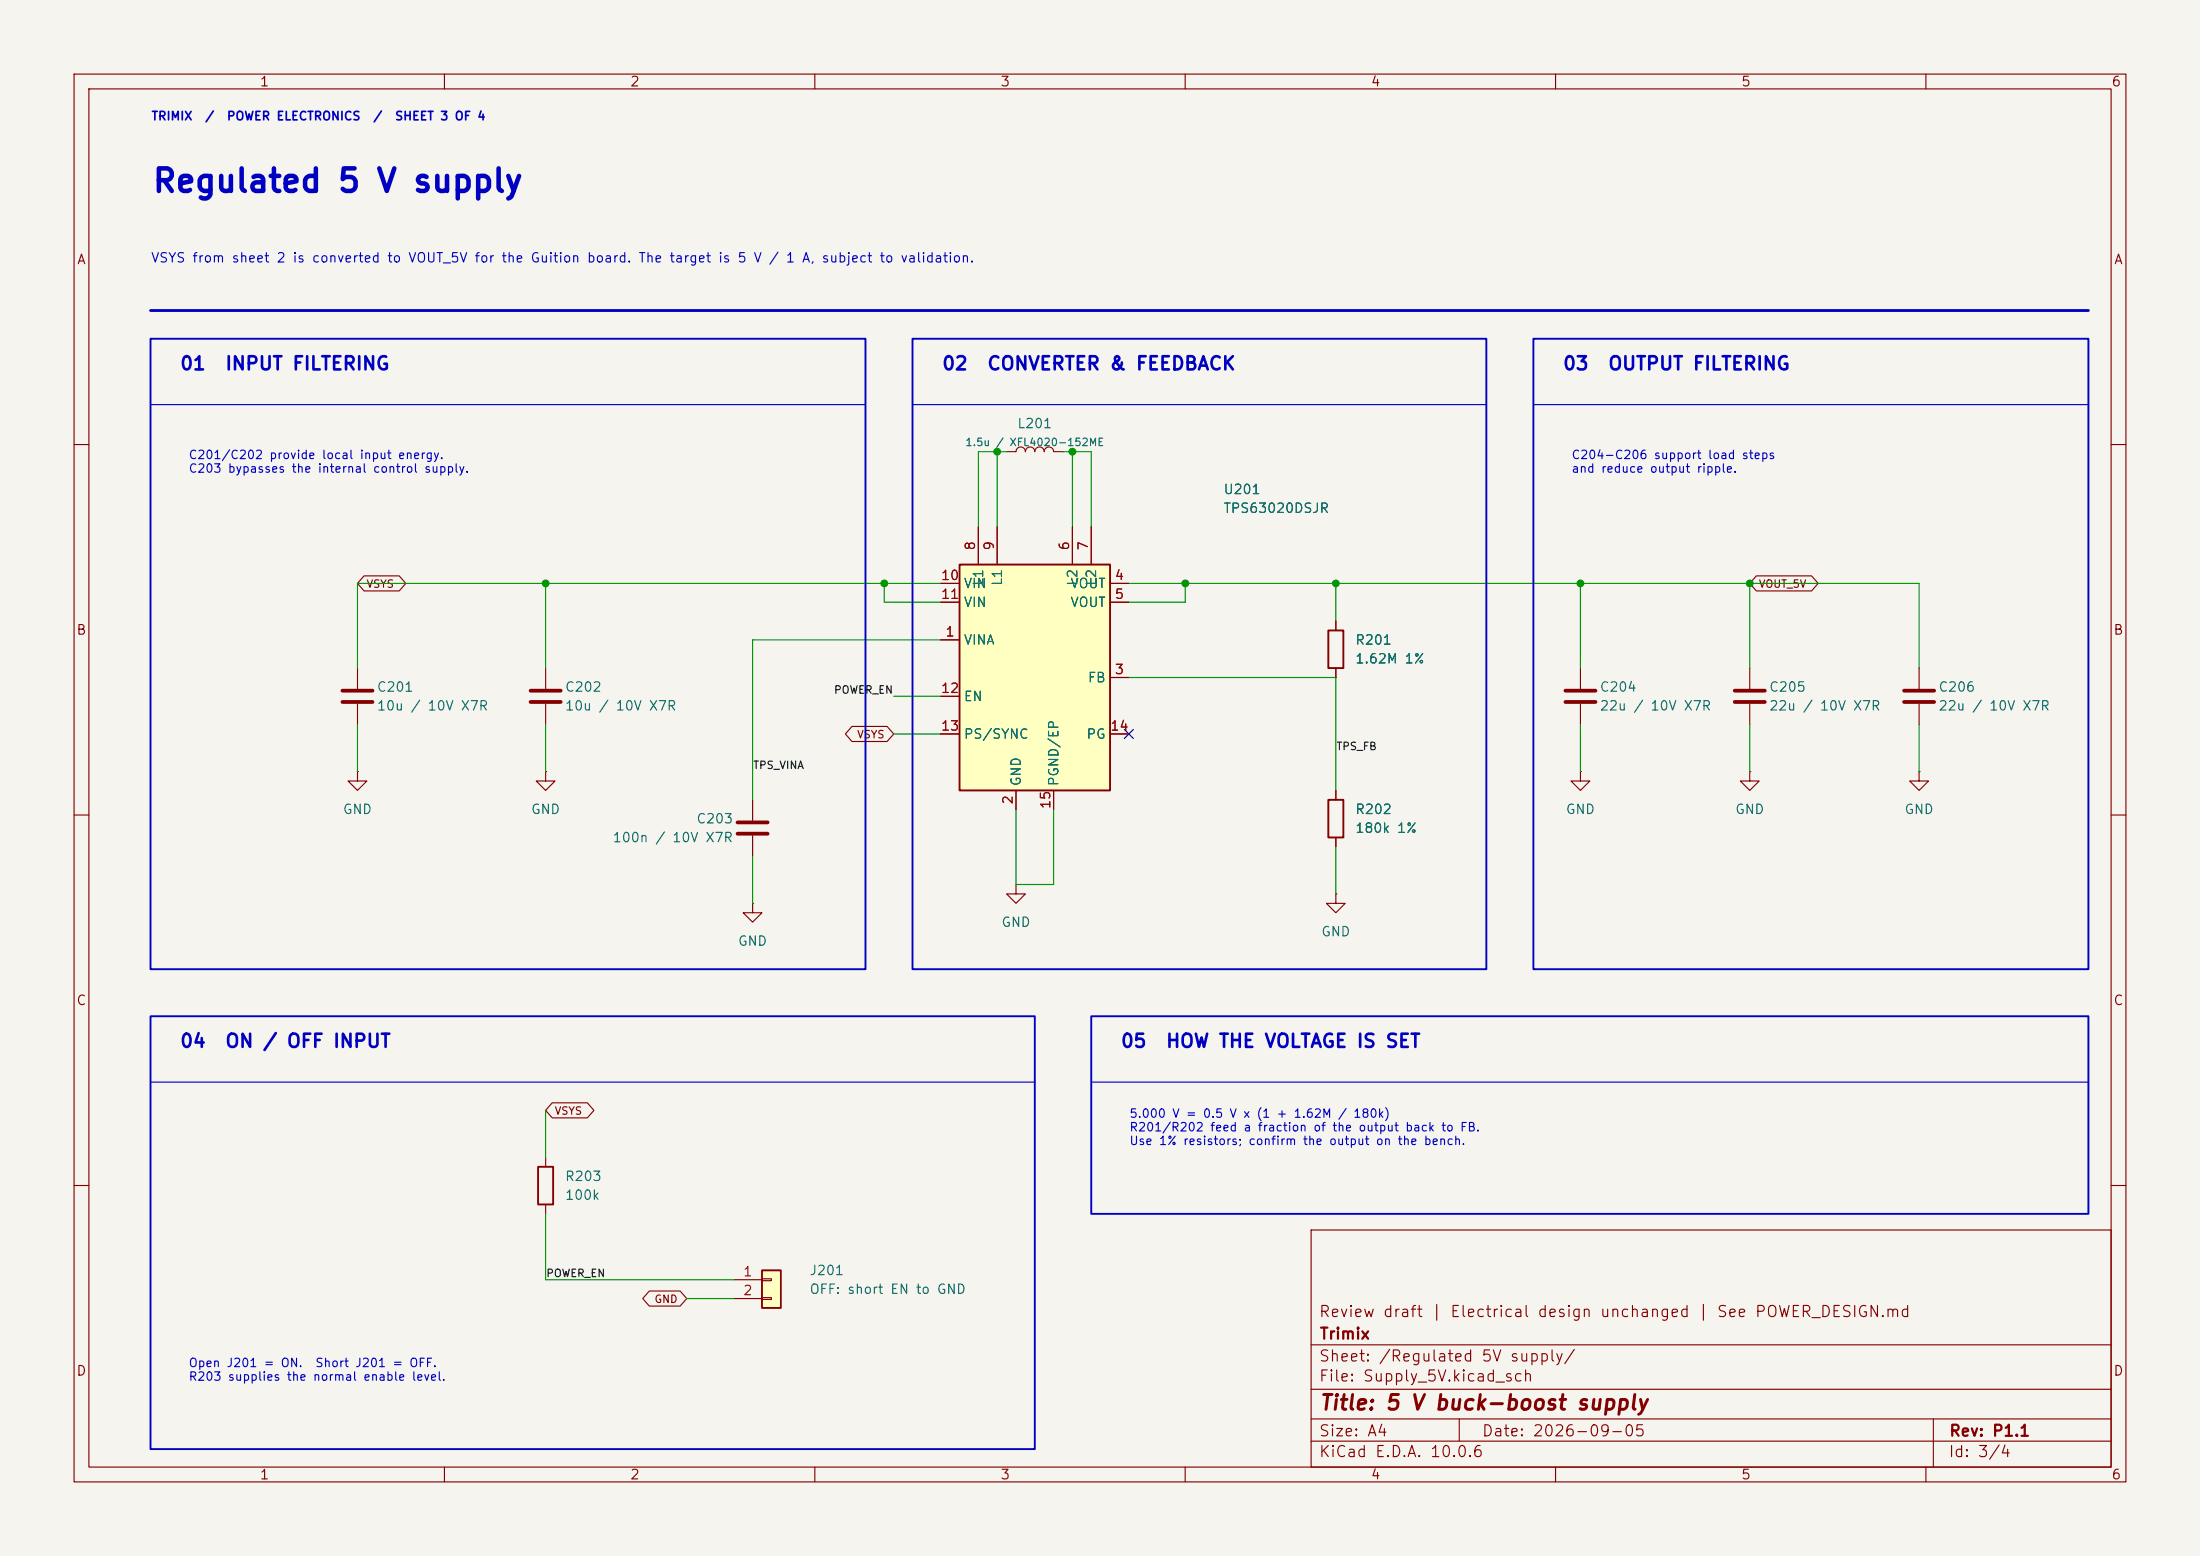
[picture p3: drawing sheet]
<svg xmlns="http://www.w3.org/2000/svg" width="297mm" height="210mm" viewBox="0 0 297 210" stroke-linecap="round" stroke-linejoin="round" font-family="sans-serif">
<path d="M0 0h297v210h-297z" fill="#f5f4ef" stroke="#f5f4ef" stroke-width=".14"/>
<g fill="none" stroke="#840000" stroke-width=".15">
<path d="M10 10h277v190h-277zM12 12h273v186h-273zM60 10v2M110 10v2M160 10v2M210 10v2M260 10v2M10 60h2M285 60h2M10 110h2M236.2 104.1v1.3h1.3l-1.3 1.3-1.3-1.3h1.3M236.2 104.1h.1"/>
<path d="M285 110h2M10 160h2M177 166h108v32h-108zM285 160h2M60 198v2M110 198v2M160 198v2M177 194.5h108M177 191.5h108M177 187.5h108M177 181.5h108M197 191.5v3"/>
<path d="M210 198v2M260 198v2M261 191.5v6.5"/>
</g>
<path d="M102.9 171.5h2.5v5h-2.5z" fill="#ffffc2"/>
<path d="M179.3 85.1h2.1v5.1h-2.1zM179.3 108h2.1v5h-2.1zM72.6 157.5h2.1v5.1h-2.1zM102.9 171.5h2.5v5h-2.5z" fill="none" stroke="#840000" stroke-width=".25"/>
<g fill="none" stroke="#840000" stroke-width=".15">
<path d="M135.9 61h1.3a.64 .64 0 0 1 .6-.7 .64 .64 0 0 1 .6 .7 .64 .64 0 0 1 .7-.7 .64 .64 0 0 1 .6 .7 .64 .64 0 0 1 .6-.7 .64 .64 0 0 1 .7 .7 .64 .64 0 0 1 .6-.7 .64 .64 0 0 1 .6 .7h1.3M48.3 90.2v2.8M48.3 95v2.8M73.7 90.2v2.8M73.7 95v2.8M180.3 83.8v1.3M180.3 90.2v1.2M213.4 90.2v2.8M213.4 95v2.8M236.2 90.2v2.8M236.2 95v2.8M259.1 90.2v2.8"/>
<path d="M259.1 95v2.8M48.3 104.1v1.3h1.2l-1.2 1.3-1.3-1.3h1.3M48.3 104.1h.1M73.7 104.1v1.3h1.2l-1.2 1.3-1.3-1.3h1.3M73.7 104.1h.1M101.6 108v2.7M101.6 112.8v2.8M137.2 119.4v1.3h1.2l-1.2 1.2-1.3-1.2h1.3M137.2 119.4h.1M180.3 106.7v1.3M180.3 113v1.3M213.4 104.1v1.3h1.2l-1.2 1.3-1.3-1.3h1.3"/>
<path d="M213.4 104.1h.1M259.1 104.1v1.3h1.2l-1.2 1.3-1.3-1.3h1.3M259.1 104.1h.1M101.6 121.9v1.3h1.3l-1.3 1.3-1.3-1.3h1.3M101.6 121.9h.1M180.3 120.7v1.2h1.3l-1.3 1.3-1.2-1.3h1.2M180.3 120.7h.1M73.7 156.2v1.3M73.7 162.6v1.2M99.1 172.7h3.8M99.1 175.3h3.8M102.9 172.6h1.2v.2h-1.2z"/>
<path d="M102.9 175.1h1.2v.3h-1.2z"/>
</g>
<path d="M46.2 93.2h4.1M46.2 94.7h4.1M71.6 93.2h4.1M71.6 94.7h4.1M211.3 93.2h4.1M211.3 94.7h4.1M234.2 93.2h4.1M234.2 94.7h4.1M257 93.2h4.1M257 94.7h4.1M99.6 111h4M99.6 112.5h4" fill="none" stroke="#840000" stroke-width=".51"/>
<path d="M129.5 76.2h20.4v30.5h-20.4z" fill="#ffffc2"/>
<path d="M129.5 76.2h20.4v30.5h-20.4z" fill="none" stroke="#840000" stroke-width=".25"/>
<g fill="none" stroke="#840000" stroke-width=".15">
<path d="M49.1 77.7h4.8l.9 1-.9 1.1h-4.8l-.8-1.1zM127 78.7h2.5M132.1 71.1v5.1M134.6 71.1v5.1M144.8 71.1v5.1M147.3 71.1v5.1M149.9 78.7h2.5M237.1 77.7h7.5l.9 1-.9 1.1h-7.5l-.9-1.1zM115 98h4.8l.8 1.1-.8 1h-4.8l-.9-1zM127 86.4h2.5M127 81.3h2.5M127 94h2.5"/>
<path d="M127 99.1h2.5M149.9 91.4h2.5M149.9 81.3h2.5M149.9 99.1h2.5M180.3 83.8v1.3M180.3 90.2v1.2M137.2 106.7v2.5M142.2 106.7v2.5M180.3 106.7v1.3M180.3 113v1.3M74.5 148.8h4.8l.9 1.1-.9 1h-4.8l-.8-1zM87.7 174.2h4.1l.9 1.1-.9 1h-4.1l-.9-1z"/>
</g>
<path d="M20.3 41.9h261.6" fill="none" stroke="#0000c2" stroke-width=".38"/>
<path d="M20.3 54.6h96.5M123.2 54.6h77.5M207 54.6h74.9M20.3 146.1h119.4M147.3 146.1h134.6" fill="none" stroke="#0000c2" stroke-width=".15"/>
<g fill="none" stroke="#009600" stroke-width=".15">
<path d="M73.7 78.7v11.5M119.4 78.7v2.6h7.6M127 78.7h-78.7v11.5M134.6 61v10.1M135.9 61h-3.8v10.1M143.5 61h3.8v10.1M144.8 61v10.1M152.4 78.7h106.7v11.5M160 78.7v2.6h-7.6M180.3 78.7v5.1M213.4 78.7v11.5M236.2 78.7v11.5"/>
<path d="M48.3 97.8v6.3M73.7 97.8v6.3M120.6 99.1h6.4M120.6 94h6.4M127 86.4h-25.4v21.6M152.4 91.4h27.9v15.3M213.4 97.8v6.3M236.2 97.8v6.3M259.1 97.8v6.3M101.6 115.6v6.3M137.2 109.2v10.2h5v-10.2M180.3 114.3v6.4"/>
<path d="M73.7 149.9v6.3M73.7 163.8v8.9h25.4M92.7 175.3h6.4"/>
</g>
<path d="M151.8 98.5l1.2 1.2M153 98.5l-1.2 1.2" fill="none" stroke="#000084" stroke-width=".15"/>
<path d="M20.3 45.7h96.5v85.1h-96.5zM123.2 45.7h77.5v85.1h-77.5zM207 45.7h74.9v85.1h-74.9zM20.3 137.2h119.4v58.4h-119.4zM147.3 137.2h134.6v26.6h-134.6z" fill="none" stroke="#0000c2" stroke-width=".25"/>
<g fill="#009600" stroke="#009600" stroke-width=".14">
<circle cx="73.7" cy="78.7" r=".46"/>
<circle cx="144.8" cy="61" r=".46"/>
<circle cx="134.6" cy="61" r=".46"/>
<circle cx="180.3" cy="78.7" r=".46"/>
<circle cx="160" cy="78.7" r=".46"/>
<circle cx="119.4" cy="78.7" r=".46"/>
<circle cx="213.4" cy="78.7" r=".46"/>
<circle cx="236.2" cy="78.7" r=".46"/>
</g>
<text font-size="3" fill="#0000c2" x="20.4" y="26.7">Regulated 5 V supply</text>
<text font-size="2" fill="#840000" x="178" y="190.8">Title: 5 V buck-boost supply</text>
<g font-size="1.8" fill="#0000c2">
<text x="24.2" y="50.4">01</text>
<text x="30.3" y="50.4">INPUT FILTERING</text>
<text x="127.1" y="50.4">02</text>
<text x="133.2" y="50.4">CONVERTER &amp; FEEDBACK</text>
<text x="210.9" y="50.4">03</text>
<text x="217" y="50.4">OUTPUT FILTERING</text>
<text x="24.2" y="141.8">04</text>
<text x="30.3" y="141.8">ON / OFF INPUT</text>
<text x="151.2" y="141.8">05</text>
<text x="157.3" y="141.8">HOW THE VOLTAGE IS SET</text>
</g>
<g font-size="1.5" fill="#840000">
<text x="178" y="178.1">Review draft | Electrical design unchanged | See POWER_DESIGN.md</text>
<text x="178" y="184.1">Sheet: /Regulated 5V supply/</text>
<text x="178" y="181.1">Trimix</text>
<text x="178" y="186.8">File: Supply_5V.kicad_sch</text>
<text x="178" y="197">KiCad E.D.A. 10.0.6</text>
<text x="178" y="194.2">Size: A4</text>
<text x="200" y="194.2">Date: 2026-09-05</text>
<text x="263" y="197">Id: 3/4</text>
<text x="263" y="194.2">Rev: P1.1</text>
</g>
<g font-size="1.3" fill="#840000">
<text x="35" y="12">1</text>
<text x="85" y="12">2</text>
<text x="135" y="12">3</text>
<text x="185" y="12">4</text>
<text x="235" y="12">5</text>
<text x="285" y="12">6</text>
<text x="10.3" y="36">A</text>
<text x="285.3" y="36">A</text>
<text x="10.2" y="86">B</text>
<text x="285.2" y="86">B</text>
<text x="10.2" y="136">C</text>
<text x="285.2" y="136">C</text>
<text x="10.2" y="186">D</text>
<text x="285.2" y="186">D</text>
<text x="35" y="200">1</text>
<text x="85" y="200">2</text>
<text x="135" y="200">3</text>
<text x="185" y="200">4</text>
<text x="235" y="200">5</text>
<text x="285" y="200">6</text>
</g>
<text font-size="1.3" fill="#0000c2" x="20.3" y="35.7">VSYS from sheet 2 is converted to VOUT_5V for the Guition board. The target is 5 V / 1 A, subject to validation.</text>
<g font-size="1.3" fill="#006464">
<text x="137.2" y="58.1">L201</text>
<text x="165.1" y="67">U201</text>
<text x="165.1" y="69.5">TPS63020DSJR</text>
<text x="130" y="79.7">VIN</text>
<text x="130" y="82.2">VIN</text>
<text x="133" y="79.2" transform="rotate(-90 133 79.2)">L1</text>
<text x="135.6" y="79.2" transform="rotate(-90 135.6 79.2)">L1</text>
<text x="144.4" y="79.7">VOUT</text>
<text x="144.4" y="82.2">VOUT</text>
<text x="145.7" y="79.2" transform="rotate(-90 145.7 79.2)">L2</text>
<text x="148.3" y="79.2" transform="rotate(-90 148.3 79.2)">L2</text>
<text x="130" y="87.3">VINA</text>
<text x="182.9" y="87.3">R201</text>
<text x="182.9" y="89.9">1.62M 1%</text>
<text x="50.8" y="93.7">C201</text>
<text x="76.2" y="93.7">C202</text>
<text x="130" y="94.9">EN</text>
<text x="146.8" y="92.4">FB</text>
<text x="215.9" y="93.7">C204</text>
<text x="238.7" y="93.7">C205</text>
<text x="261.6" y="93.7">C206</text>
<text x="50.8" y="96.2">10u / 10V X7R</text>
<text x="76.2" y="96.2">10u / 10V X7R</text>
<text x="130" y="100">PS/SYNC</text>
<text x="146.6" y="100">PG</text>
<text x="215.9" y="96.2">22u / 10V X7R</text>
<text x="238.7" y="96.2">22u / 10V X7R</text>
<text x="261.6" y="96.2">22u / 10V X7R</text>
<text x="138.1" y="106.2" transform="rotate(-90 138.1 106.2)">GND</text>
<text x="143.2" y="106.2" transform="rotate(-90 143.2 106.2)">PGND/EP</text>
<text x="46.2" y="110.2">GND</text>
<text x="71.6" y="110.2">GND</text>
<text x="82.6" y="114">100n / 10V X7R</text>
<text x="93.9" y="111.5">C203</text>
<text x="182.9" y="110.2">R202</text>
<text x="182.9" y="112.7">180k 1%</text>
<text x="211.3" y="110.2">GND</text>
<text x="234.2" y="110.2">GND</text>
<text x="257" y="110.2">GND</text>
<text x="135.1" y="125.4">GND</text>
<text x="99.5" y="128">GND</text>
<text x="178.3" y="126.7">GND</text>
<text x="76.2" y="159.7">R203</text>
<text x="76.2" y="162.3">100k</text>
<text x="109.2" y="172.4">J201</text>
<text x="109.2" y="175">OFF: short EN to GND</text>
</g>
<g font-size="1.3" fill="#a90000">
<text x="131.9" y="74.4" transform="rotate(-90 131.9 74.4)">8</text>
<text x="134.5" y="74.4" transform="rotate(-90 134.5 74.4)">9</text>
<text x="144.6" y="74.4" transform="rotate(-90 144.6 74.4)">6</text>
<text x="147.2" y="74.4" transform="rotate(-90 147.2 74.4)">7</text>
<text x="126.9" y="78.6">10</text>
<text x="126.9" y="81.1">11</text>
<text x="150.4" y="78.6">4</text>
<text x="150.4" y="81.1">5</text>
<text x="127.5" y="86.2">1</text>
<text x="126.9" y="93.8">12</text>
<text x="150.4" y="91.3">3</text>
<text x="126.9" y="98.9">13</text>
<text x="149.8" y="98.9">14</text>
<text x="137" y="108.7" transform="rotate(-90 137 108.7)">2</text>
<text x="142.1" y="109.3" transform="rotate(-90 142.1 109.3)">15</text>
<text x="100.2" y="172.6">1</text>
<text x="100.2" y="175.1">2</text>
</g>
<g font-size="1.1" fill="#0000c2">
<text x="20.4" y="16.5">TRIMIX</text>
<text x="27.6" y="16.5">/</text>
<text x="30.5" y="16.5">POWER ELECTRONICS</text>
<text x="50.3" y="16.5">/</text>
<text x="53.2" y="16.5">SHEET 3 OF 4</text>
<text x="25.4" y="62.2">C201/C202 provide local input energy.</text>
<text x="25.4" y="64.1">C203 bypasses the internal control supply.</text>
<text x="212.1" y="62.2">C204-C206 support load steps</text>
<text x="212.1" y="64.1">and reduce output ripple.</text>
<text x="152.4" y="151.1">5.000 V = 0.5 V x (1 + 1.62M / 180k)</text>
<text x="152.4" y="153">R201/R202 feed a fraction of the output back to FB.</text>
<text x="152.4" y="154.8">Use 1% resistors; confirm the output on the bench.</text>
<text x="25.4" y="184.8">Open J201 = ON.</text>
<text x="42.5" y="184.8">Short J201 = OFF.</text>
<text x="25.4" y="186.6">R203 supplies the normal enable level.</text>
</g>
<text font-size="1" fill="#006464" x="130.2" y="60.5">1.5u / XFL4020-152ME</text>
<g font-size="1" fill="#840000">
<text x="49.4" y="79.6">VSYS</text>
<text x="237.4" y="79.6">VOUT_5V</text>
<text x="115.6" y="99.9">VSYS</text>
<text x="74.8" y="150.7">VSYS</text>
<text x="88.3" y="176.1">GND</text>
</g>
<g font-size="1" fill="#0f0f0f">
<text x="112.5" y="93.9">POWER_EN</text>
<text x="180.3" y="101.5">TPS_FB</text>
<text x="101.6" y="104">TPS_VINA</text>
<text x="73.7" y="172.6">POWER_EN</text>
</g>
</svg>
